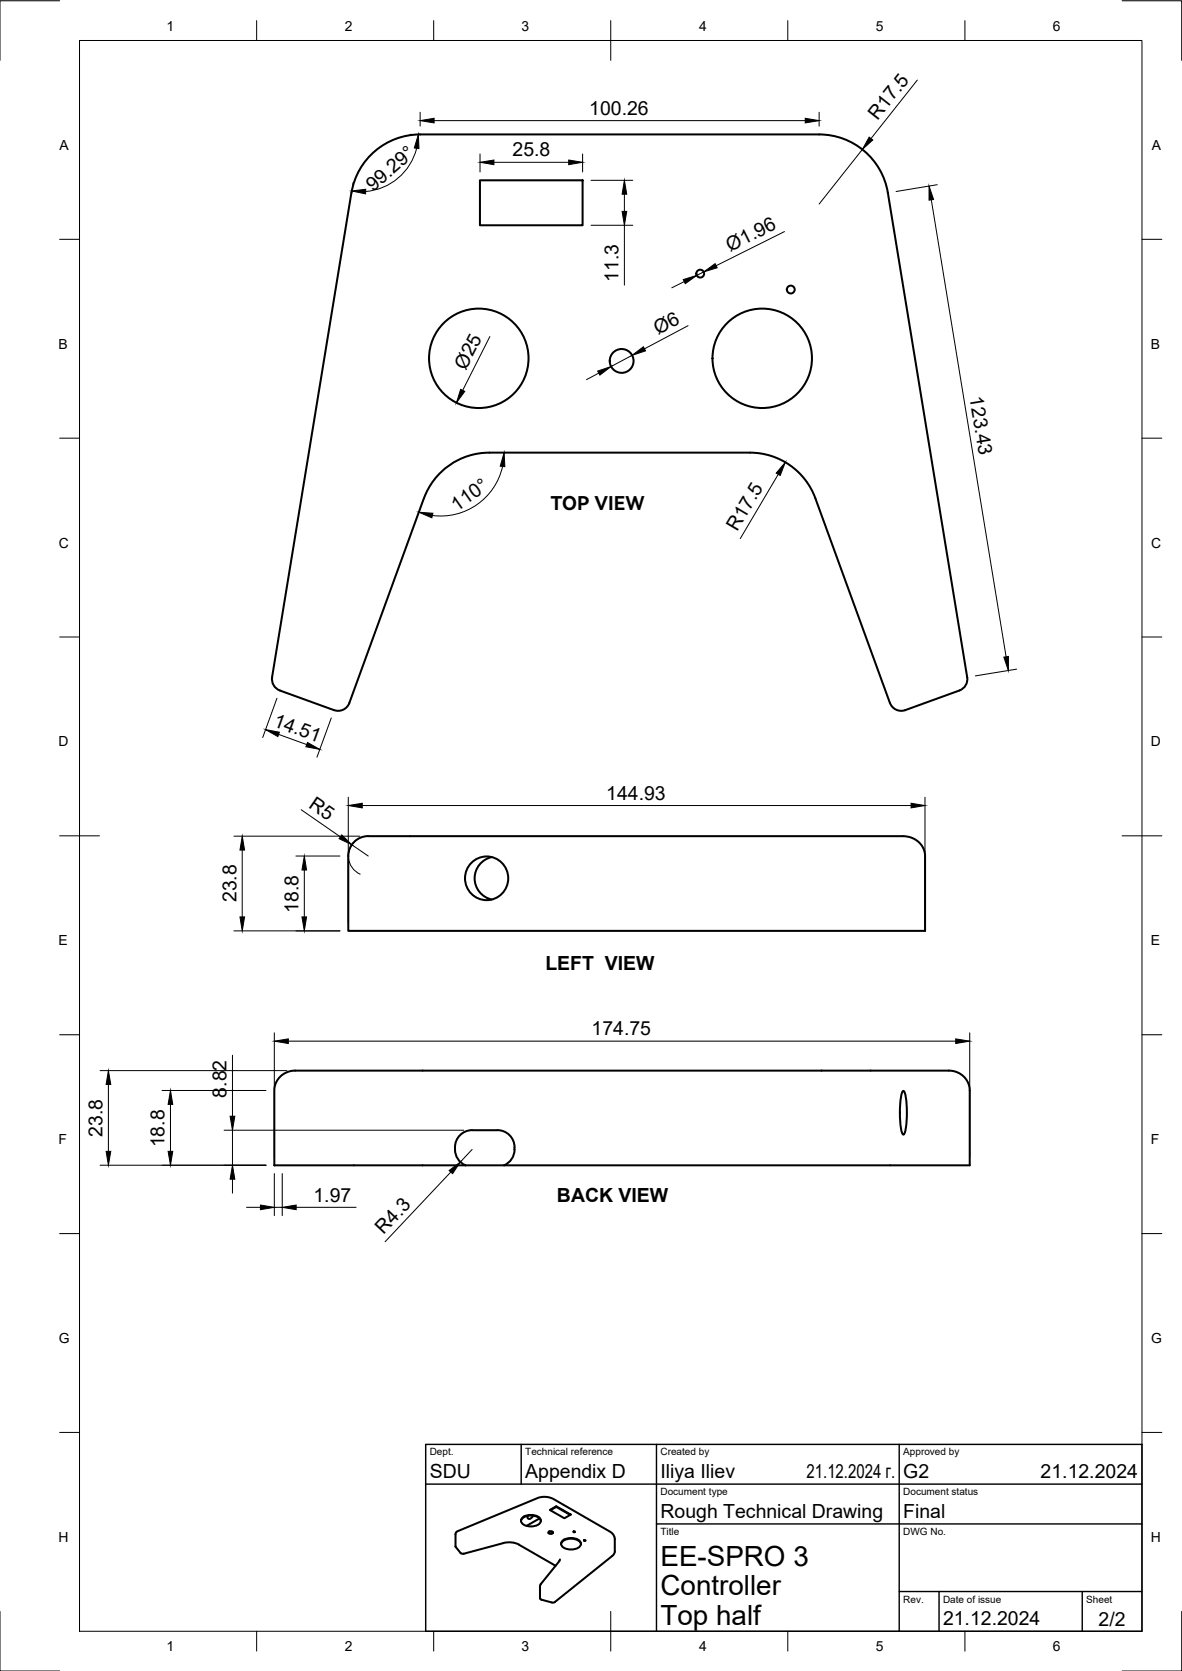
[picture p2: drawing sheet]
<svg xmlns="http://www.w3.org/2000/svg" width="297mm" height="420mm" viewBox="0 0 297 420" stroke-linecap="round" stroke-linejoin="round" font-family="sans-serif">
<!-- layer: Visible -->
<g fill="none" stroke="#000" stroke-width=".51">
<path d="M205.8 33.8h-100.2a17.5 17.5 0 0 0-17.3 14.7l-19.9 121.8M205.9 33.8a17.5 17.5 0 0 1 17.2 14.7l20 121.8a3 3 0 0 1-2 3.3l-13.6 5a2.99 2.99 0 0 1-3.8-1.8l-18.8-51.5a17.5 17.5 0 0 0-16.4-11.5h-65.5a17.5 17.5 0 0 0-16.5 11.5M120.6 45.3h25.8v11.3h-25.8zM106.5 125.3l-18.7 51.5a2.99 2.99 0 0 1-3.9 1.8l-13.6-5a3 3 0 0 1-1.9-3.3M92.5 210.2a5 5 0 0 0-5 5v18.9h145v-19.1l-.4-1.7a5.6 5.6 0 0 0-5.2-3.1h-134.4M123.6 215.5a5.5 5.5 0 0 0-4.3 5.3 5.5 5.5 0 0 0 4.3 5.4M70.2 270.9l1.9-1.3 1.8-.4h165.3l1.4 .4 1.3 .8 1 1.1 .7 1.7 .1 19.8h-174.8v-19.1l.4-1.5zM226.8 274.4l.2-.1a5 5 0 0 1 .8 3.4 19.7 19.7 0 0 1-.6 7.5l-.2 .1a5 5 0 0 1-.8-3.4 19.7 19.7 0 0 1 .6-7.5zM118.6 284.2h6.4M118.6 284.2a4.6 4.6 0 0 0-4.2 3.7 4.6 4.6 0 0 0 2.6 5.1M125 284.2a4.6 4.6 0 0 1 4.3 3.7 4.6 4.6 0 0 1-2.6 5.1M138.2 379.7l1.6-1 3.6 2.1-1.6 1z"/>
<path d="M139.8 378.7v.2l-1.5 .8M139.8 378.9l3.5 2M115.8 390.5l.7 .2 10.6-2.8h1.8l1.5 .5 9.2 5.3M130.9 382.4a2.97 2.97 0 0 1 4.2-.9l.7 .6 .1 .3M131.2 381.6a3.4 3.4 0 0 1 4.7 .4 1.57 1.57 0 0 1-1.8 1.8 3 3 0 0 1-3.1-1.1v-.7zM134 381.1l-.2 .3a.74 .74 0 0 1-1.2 .3v-.5M135.6 381.8l-3.3 1.9M137.8 385.4l.6-.3 .6 .3M138 385.1l.6-.1 .2 .1 .2 .3-.8 .3-.4-.3zM140.7 392.1l-.1 .4-4.9 6.2 .1 3.3 2.9 .9M141 388.3a2.97 2.97 0 0 1 4.2-1l.7 .6 .1 .4M141.3 387.4a3.4 3.4 0 0 1 4.6 .4 1.57 1.57 0 0 1-1.8 1.8 3 3 0 0 1-3-1.1v-.7z"/>
<path d="M144.2 385.1l.3 .1h-.3zM144.2 385.2h.2M146.8 387.3h.4l-.4 .1zM146.8 387.4h.3M154.5 390.1v-3.5l-.5-.9-.4-.4-14.5-8.4-1.3-.5h-1.3l-1.5 .3-20.3 8.4-.2 .6v3.2l1.3 1.6M154.5 390l-.2 .7-.4 .5-14.5 11.6-.7 .1"/>
<circle cx="176" cy="68.8" r=".98"/>
<circle cx="198.7" cy="72.8" r=".98"/>
<circle cx="120.3" cy="90.1" r="12.5"/>
<circle cx="156.2" cy="90.8" r="3"/>
<circle cx="191.5" cy="90.1" r="12.5"/>
<circle cx="122.3" cy="220.9" r="5.5"/>
</g>
<!-- layer: BORDER -->
<g fill="none" stroke="#000" stroke-width=".25">
<path d="M15 .2h-15v15M20 10.2h267v400h-267zM64.5 5.2v5M109 5.2v5M153.5 5.2v10M198 5.2v5M242.5 5.2v5M282 .2h15v15M15 60.2h5M287 60.2h5M15 110.2h5M287 110.2h5"/>
<path d="M15 160.2h5M287 160.2h5M15 210.2h10M282 210.2h10M15 260.2h5M287 260.2h5M15 310.2h5M287 310.2h5M15 360.2h5M287 360.2h5M0 405.2v15h15M64.5 410.2v5"/>
<path d="M109 410.2v5M153.5 405.2v10M198 410.2v5M242.5 410.2v5M297 405.2v15h-15"/>
</g>
<!-- layer: TITLEBLOCK -->
<path d="M107 363.2h180v47h-180zM107 373.2h180M131 363.2v10M165 363.2v47M226 363.2v47M165 383.2h122M226 400.2h61M236 400.2v10M272 400.2v10" fill="none" stroke="#000" stroke-width=".36"/>
<!-- layer: FD_Dimensions -->
<g fill="none" stroke="#000" stroke-width=".25">
<path d="M103 33.8h.5M104.7 37.3a14.4 14.4 0 0 1-12.8 10.8M105.6 28.2v3.5M109.1 30.3h93.3M120.6 38.7v4.5M146.4 38.7v4.5M205.8 28.2v3.5M216.7 37.6l-10.9 13.7M230.5 20.1l-11.6 14.7M88.7 46v.4M124.1 40.8h18.8M148.5 45.3h10.5"/>
<path d="M148.5 56.6h10.5M156.9 48.8v4.3M156.9 56.6v15.1M197.1 58.2l-17.1 8.6M234 50.2l18.8 114.9M235.5 46.4l-10.3 1.8M172 70.8l-3.2 1.6M176.8 68.4l-1.7 .9M123.1 84.6l-6.8 13.5M150.5 93.8l-3.1 1.7M158.9 89.3l-5.3 2.9M172.9 81.9l-11 5.8"/>
<path d="M126.3 117.3a15.9 15.9 0 0 1-17.6 12.3M195.6 119.3l-9.6 16.1M69.6 175.6l-3.6 9.8M255.5 168.3l-10.4 1.6M70 184.7l7.1 2.5M83.2 180.5l-3.5 9.9M58.8 210.2h31.6M60.9 213.7v16.8M74.4 215.2h11M75.7 203.6l9.8 6.8M76.5 218.8v11.7M87.5 200.4v31.5"/>
<path d="M88.4 212.4l4.1 2.8M90 211a5 5 0 0 0 .5 8.8M91 202.5h138M232.5 200.4v31.5M58.8 234.1h26.6M68.9 259.7v31.2M243.7 259.7v31.2M25.1 269.2h47M27.2 272.7v16.8M40.7 274.2h26.1M42.8 277.7v11.8M58.4 265.3v15.4"/>
<path d="M72.5 261.8h167.7M25.1 293h41.7M56.3 284.2h60.2M58.4 284.2v8.8M58.4 296.5v3.5M68.9 295.1v10.6M70.9 295.1v10.6M113.3 294.7l-16.5 17.5M118.6 289l-2.9 3.2M62 303.6h3.4M68.9 303.6h2M74.4 303.6h15.1"/>
</g>
<g fill="#000" stroke="#000" stroke-width=".25">
<path d="M105.1 33.8l.2 3.6-1.2-.2zM105.6 30.3l3.5-.6v1.2zM202.4 29.7l3.4 .6-3.4 .6zM218.4 34.5l.9 .7-2.6 2.4zM88.4 48l3.5-.4v1.1zM120.6 40.8l3.5-.6v1.2zM142.9 40.2l3.5 .6-3.5 .6zM156.9 45.3l.6 3.5h-1.2zM156.3 53.1h1.2l-.6 3.5zM233.5 46.8l1.1 3.3-1.1 .2zM171.7 70.3l3.4-1-2.9 2zM176.8 68.4l2.9-2.1 .5 1z"/>
<path d="M115.8 97.9l1 .5-2.1 2.9zM150.2 93.3l3.4-1.1-2.9 2.1zM158.9 89.3l2.8-2.1 .5 1zM126.7 113.8l.2 3.5-1.2-.1zM197.4 116.2l-1.3 3.3-1-.5zM105.3 128.8l3.5 .3-.3 1.1zM252.3 165.2l1.1-.1v3.5zM66.7 183.5l3.5 .6-.4 1.1zM77.3 186.7l3.1 1.7-3.5-.6zM60.9 210.2l.6 3.5h-1.2zM76.5 215.2l.5 3.6h-1.1zM85.9 209.9l2.5 2.5-3.2-1.5z"/>
<path d="M87.5 202.5l3.5-.5v1.1zM229 202l3.5 .5-3.5 .6zM60.3 230.5h1.2l-.6 3.6zM75.9 230.5h1.1l-.5 3.6zM27.2 269.2l.6 3.5h-1.1zM42.8 274.2l.6 3.5h-1.2zM68.9 261.8l3.6-.6v1.2zM240.2 261.2l3.5 .6-3.5 .6zM26.7 289.5h1.1l-.6 3.5zM42.2 289.5h1.2l-.6 3.5zM58.4 293l.6 3.5h-1.2zM57.8 280.7h1.2l-.6 3.5z"/>
<path d="M112.9 294.3l2.8-2.1-2 2.9zM65.4 303l3.5 .6-3.5 .6zM70.9 303.6l3.5-.6v1.2z"/>
</g>
<g font-size="7">
<text x="166" y="393.7">EE-SPRO 3</text>
<text x="166" y="401.2">Controller</text>
<text x="166" y="408.7">Top half</text>
</g>
<g font-size="4.9">
<text x="148.1" y="28.9">100.26</text>
<text x="220.5" y="30.4" transform="rotate(-52 220.5 30.4)">R17.5</text>
<text x="128.8" y="39.3">25.8</text>
<text x="93.7" y="48.2" transform="rotate(-40 93.7 48.2)">99.29°</text>
<text x="183.5" y="63.3" transform="rotate(-27 183.5 63.3)">Ø1.96</text>
<text x="155.4" y="70.8" transform="rotate(-90 155.4 70.8)">11.3</text>
<text x="165.4" y="84.1" transform="rotate(-28 165.4 84.1)">Ø6</text>
<text x="117" y="93.3" transform="rotate(-63 117 93.3)">Ø25</text>
<text x="243.6" y="99.9" transform="rotate(81 243.6 99.9)">123.43</text>
<text x="114.8" y="128.6" transform="rotate(-35 114.8 128.6)">110°</text>
<text x="185.3" y="133.8" transform="rotate(-59 185.3 133.8)">R17.5</text>
<text x="68.5" y="182.5" transform="rotate(20 68.5 182.5)">14.51</text>
<text x="77.4" y="203" transform="rotate(35 77.4 203)">R5</text>
<text x="152.4" y="201.1">144.93</text>
<text x="59.4" y="226.9" transform="rotate(-90 59.4 226.9)">23.8</text>
<text x="75" y="229.6" transform="rotate(-90 75 229.6)">18.8</text>
<text x="137.1" y="243.8">LEFT VIEW</text>
<text x="148.7" y="260.3">174.75</text>
<text x="57" y="276" transform="rotate(-90 57 276)">8.82</text>
<text x="25.8" y="285.8" transform="rotate(-90 25.8 285.8)">23.8</text>
<text x="41.4" y="288.5" transform="rotate(-90 41.4 288.5)">18.8</text>
<text x="78.8" y="302.1">1.97</text>
<text x="140" y="302.2">BACK VIEW</text>
<text x="96.4" y="310.5" transform="rotate(-47 96.4 310.5)">R4.3</text>
<text x="108" y="371.7">SDU</text>
<text x="132" y="371.7">Appendix D</text>
<text x="166" y="371.7">Iliya Iliev</text>
<text x="202.7" y="371.7">21.12.2024 г.</text>
<text x="227" y="371.7">G2</text>
<text x="261.5" y="371.7">21.12.2024</text>
<text x="166" y="381.7">Rough Technical Drawing</text>
<text x="227" y="381.7">Final</text>
<text x="237" y="408.7">21.12.2024</text>
<text x="276.1" y="408.8">2/2</text>
</g>
<text font-size="4.8" x="138.4" y="128.1">TOP VIEW</text>
<g font-size="3.5">
<text x="41.9" y="7.7">1</text>
<text x="86.6" y="7.7">2</text>
<text x="131.1" y="7.7">3</text>
<text x="175.7" y="7.7">4</text>
<text x="220.1" y="7.7">5</text>
<text x="264.6" y="7.7">6</text>
<text x="15" y="37.7">A</text>
<text x="289.5" y="37.7">A</text>
<text x="14.7" y="87.7">B</text>
<text x="289.2" y="87.7">B</text>
<text x="14.8" y="137.7">C</text>
<text x="289.3" y="137.7">C</text>
<text x="14.7" y="187.7">D</text>
<text x="289.2" y="187.7">D</text>
<text x="14.7" y="237.7">E</text>
<text x="289.2" y="237.7">E</text>
<text x="14.7" y="287.7">F</text>
<text x="289.2" y="287.7">F</text>
<text x="14.8" y="337.7">G</text>
<text x="289.3" y="337.7">G</text>
<text x="14.7" y="387.7">H</text>
<text x="289.2" y="387.7">H</text>
<text x="41.9" y="415.2">1</text>
<text x="86.6" y="415.2">2</text>
<text x="131.1" y="415.2">3</text>
<text x="175.7" y="415.2">4</text>
<text x="220.1" y="415.2">5</text>
<text x="264.6" y="415.2">6</text>
</g>
<g font-size="2.5">
<text x="108" y="366">Dept.</text>
<text x="132" y="366">Technical reference</text>
<text x="166" y="366">Created by</text>
<text x="227" y="366">Approved by</text>
<text x="166" y="376">Document type</text>
<text x="227" y="376">Document status</text>
<text x="166" y="386">Title</text>
<text x="227" y="386">DWG No.</text>
<text x="227" y="403">Rev.</text>
<text x="237" y="403">Date of issue</text>
<text x="273" y="403">Sheet</text>
</g>
</svg>
